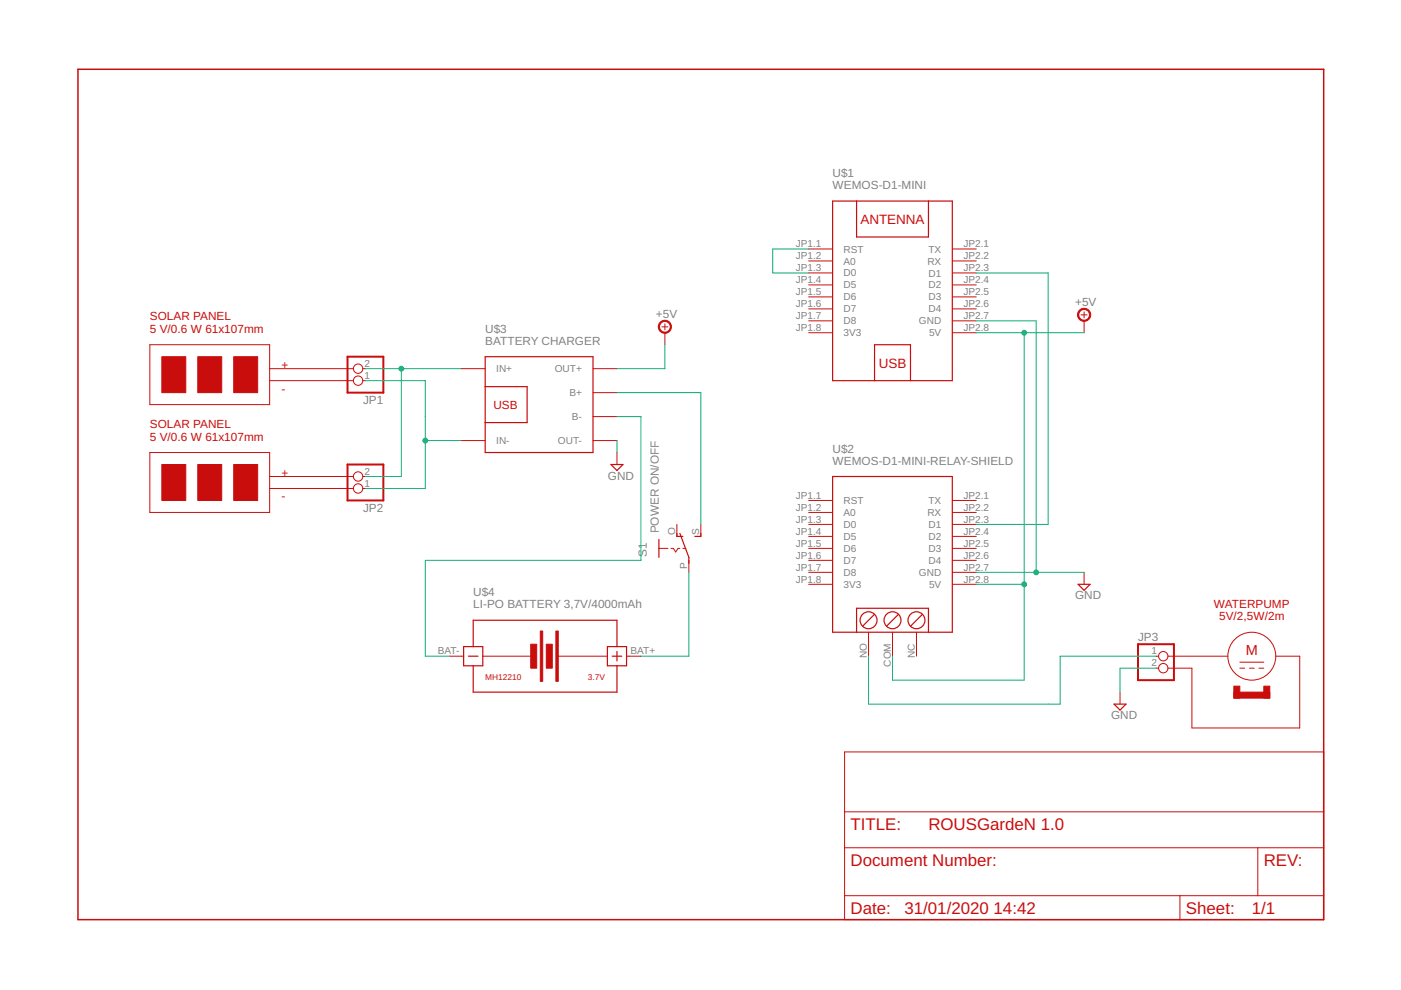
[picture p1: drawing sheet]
<svg xmlns="http://www.w3.org/2000/svg" width="297mm" height="210mm" viewBox="0 0 297 210" stroke-linecap="round" stroke-linejoin="round" font-family="sans-serif">
<g fill="none" stroke="#c90d0c" stroke-width=".21">
<path d="M171.4 52.8h5.1M171.4 55.3h5.1M171.4 57.9h5.1M201.9 52.8h5.1M201.9 55.3h5.1M201.9 57.9h5.1M31.8 73.1h25.4v12.7h-25.4zM57.2 78.2h17.8M76.9 78.2h.6M97.8 78.2h5.1M125.7 78.2h5.1M140.3 69.3h1.3"/>
<path d="M141 68.7v1.2M141 70.5v2.6M171.4 60.4h5.1M171.4 62.9h5.1M171.4 65.5h5.1M171.4 68h5.1M171.4 70.5h5.1M201.9 60.4h5.1M201.9 62.9h5.1M201.9 65.5h5.1M201.9 68h5.1M201.9 70.5h5.1"/>
<path d="M229.2 66.8h1.3M229.8 66.1v1.3M229.8 68v2.5M31.8 95.9h25.4v12.7h-25.4zM57.2 80.7h17.8M76.9 80.7h.6M97.8 93.4h5.1M125.7 93.4h5.1M125.7 83.2h5.1M125.7 88.3h5.1M130.8 95.9v2.6M57.2 101h17.8"/>
<path d="M57.2 103.6h17.8M76.9 101h.6M76.9 103.6h.6M139.7 116.3h1.9M142.2 116.3h.5l.6 .7 .5-.7h.3M143.5 111.2v2.5M144.8 116.3h.6M146 118.8v2.5M148.6 111.2v2.5M171.4 108.6h5.1M171.4 106.1h5.1M171.4 111.2h5.1"/>
<path d="M171.4 113.7h5.1M171.4 116.3h5.1M171.4 118.8h5.1M201.9 108.6h5.1M201.9 106.1h5.1M201.9 111.2h5.1M201.9 113.7h5.1M201.9 116.3h5.1M201.9 118.8h5.1M95.2 139.1h3.1M102.4 139.1h10.1M118.1 139.1h10.7"/>
<path d="M132.8 139.1h3.1M171.4 121.3h5.1M171.4 123.9h5.1M184.1 134v5.1M189.2 134v5.1M194.3 134v5.1M201.9 121.3h5.1M201.9 123.9h5.1M229.8 121.3v2.6M245.1 139.1h.6M247.6 139.1h12.7M270.5 139.1h5.1v15.2h-22.9v-12.6h-5.1"/>
<path d="M179.1 159.4h101.5v35.6h-101.5zM237.5 146.7v2.6M245.1 141.7h.6M262.9 140.4h5M262.9 141.7h1M264.9 141.7h1M266.9 141.7h1M179.1 179.7h101.5M179.1 172.1h101.5M266.7 179.7v10.2M179.1 189.9h101.5M250.2 189.9v5.1"/>
<circle cx="75.9" cy="78.2" r=".99"/>
<circle cx="75.9" cy="80.7" r=".99"/>
<circle cx="75.9" cy="101" r=".99"/>
<circle cx="75.9" cy="103.6" r=".99"/>
<circle cx="246.6" cy="139.1" r=".99"/>
<circle cx="265.4" cy="139.1" r="5.1"/>
<circle cx="246.6" cy="141.7" r=".99"/>
</g>
<g fill="#c90d0c" stroke="#c90d0c" stroke-width=".21">
<path d="M34.3 75.6h5.1v7.6h-5.1z"/>
<path d="M41.9 75.6h5.1v7.6h-5.1z"/>
<path d="M49.6 75.6h5v7.6h-5z"/>
<path d="M34.3 98.5h5.1v7.6h-5.1z"/>
<path d="M41.9 98.5h5.1v7.6h-5.1z"/>
<path d="M49.6 98.5h5v7.6h-5z"/>
<path d="M261.6 145.5h1.3v2.5h-1.3z"/>
<path d="M261.6 146.7h7.6v1.3h-7.6z"/>
<path d="M267.9 145.5h1.3v2.5h-1.3z"/>
<path d="M112.5 136.6h1.3v5.1h-1.3z"/>
<path d="M114.6 133.8h.5v10.7h-.5z"/>
<path d="M115.8 136.6h1.3v5.1h-1.3z"/>
<path d="M117.9 133.8h.5v10.7h-.5z"/>
</g>
<path d="M16.5 14.7h264.1v180.3h-264.1z" fill="none" stroke="#c90d0c" stroke-width=".32"/>
<g fill="none" stroke="#c90d0c" stroke-width=".25">
<path d="M176.5 42.6h25.4v38.1h-25.4zM181.6 42.6v7.6h15.2v-7.6M102.9 75.6h22.8v20.3h-22.8zM102.9 82h8.9v7.6h-8.9M129.5 98.5h2.6l-1.3 1.3zM185.4 80.7v-7.6h7.6v7.6M139.7 114.4v3.8M143.5 113.1v.6h1.3M144.1 113.1l1.9 5.1v1.2M148.6 113.1v.6h-1.3M176.5 101h25.4v33h-25.4zM98.3 137.1h4.1v4.1h-4.1z"/>
<path d="M99.3 139.1h2M100.3 137.1v-5.6h30.5v5.6M128.8 137.1h4v4.1h-4zM129.8 139.1h2M130.8 138.1v2M181.6 134v-5h15.2v5M185.4 130.2l-2.5 2.6M190.5 130.2l-2.5 2.6M195.6 130.2l-2.6 2.6M228.6 123.9h2.5l-1.3 1.3zM100.3 141.2v5.5h30.5v-5.5M236.2 149.3h2.5l-1.2 1.3z"/>
<circle cx="184.1" cy="131.5" r="1.8"/>
<circle cx="189.2" cy="131.5" r="1.8"/>
<circle cx="194.3" cy="131.5" r="1.8"/>
</g>
<path d="M73.7 75.6h7.6v7.6h-7.6zM73.7 98.5h7.6v7.6h-7.6zM241.3 136.6h7.6v7.6h-7.6z" fill="none" stroke="#c90d0c" stroke-width=".42"/>
<g fill="#c90d0c" stroke="#c90d0c" stroke-width=".21">
<path d="M140 68.3a1.4 1.4 0 0 1 2.2 .3 1.4 1.4 0 0 1-.8 2 1.4 1.4 0 0 1-1.8-1.3h.2a1.15 1.15 0 0 1 1.6-1.1 1.15 1.15 0 0 1 .3 1.9 1.15 1.15 0 0 1-1.8-.5l-.1-.3h-.2z" fill-rule="evenodd"/>
<path d="M228.8 65.8a1.4 1.4 0 0 1 2.3 .2 1.4 1.4 0 0 1-.9 2.1 1.4 1.4 0 0 1-1.7-1.3h.2a1.15 1.15 0 0 1 1.6-1.1 1.15 1.15 0 0 1 .3 1.9 1.15 1.15 0 0 1-1.9-.6v-.2h-.2z" fill-rule="evenodd"/>
</g>
<g fill="none" stroke="#0dab76" stroke-width=".21">
<path d="M171.4 52.8h-7.6v5.1h7.6M207 57.9h15.2v53.3h-15.2M77.5 78.2h20.3M85.1 78.2v22.8h-7.6M141 73.1v5.1h-10.2M207 70.5h22.8M207 68h12.7v53.3M217.1 70.5v73.7h-27.9v-5.1M77.5 80.7h12.7v22.9h-12.7M90.2 93.4h7.6M130.8 88.3h5.1v30.5h-45.7v20.3h5M130.8 83.2h17.8v28"/>
<path d="M130.8 93.4v2.5M146 121.3v17.8h-10.1M184.1 139.1v10.2h40.7v-10.2h20.3M207 123.9h10.1M207 121.3h22.8M245.1 141.7h-7.6v5"/>
</g>
<g fill="#0dab76" stroke="#0dab76" stroke-width=".21">
<circle cx="85.1" cy="78.2" r=".51"/>
<circle cx="90.2" cy="93.4" r=".51"/>
<circle cx="217.1" cy="70.5" r=".51"/>
<circle cx="217.1" cy="123.9" r=".51"/>
<circle cx="219.7" cy="121.3" r=".51"/>
</g>
<g font-size="3.6" fill="#c90d0c">
<text x="180.3" y="175.9">TITLE:</text>
<text x="196.8" y="175.9">ROUSGardeN 1.0</text>
<text x="180.3" y="183.6">Document Number:</text>
<text x="267.9" y="183.6">REV:</text>
<text x="180.3" y="193.7">Date:</text>
<text x="191.8" y="193.7">31/01/2020</text>
<text x="210.7" y="193.7">14:42</text>
<text x="251.4" y="193.7">Sheet:</text>
<text x="265.4" y="193.7">1/1</text>
</g>
<text font-size="3.1" fill="#c90d0c" x="264.1" y="138.9">M</text>
<g font-size="2.9" fill="#c90d0c">
<text x="182.4" y="47.5">ANTENNA</text>
<text x="186.3" y="77.9">USB</text>
</g>
<g font-size="2.5" fill="#808080">
<text x="176.5" y="40.1">WEMOS-D1-MINI</text>
<text x="176.5" y="37.5">U$1</text>
<text x="227.9" y="64.8">+5V</text>
<text x="102.9" y="70.6">U$3</text>
<text x="139.1" y="67.4">+5V</text>
<text x="102.9" y="73.1">BATTERY CHARGER</text>
<text x="77" y="85.7">JP1</text>
<text x="176.5" y="96">U$2</text>
<text x="128.9" y="101.7">GND</text>
<text x="176.5" y="98.5">WEMOS-D1-MINI-RELAY-SHIELD</text>
<text x="77" y="108.5">JP2</text>
<text x="139.7" y="113.1" transform="rotate(-90 139.7 113.1)">POWER ON/OFF</text>
<text x="137.2" y="118.2" transform="rotate(-90 137.2 118.2)">S1</text>
<text x="100.3" y="129">LI-PO BATTERY 3,7V/4000mAh</text>
<text x="100.3" y="126.4">U$4</text>
<text x="227.9" y="127.1">GND</text>
<text x="241.3" y="135.9">JP3</text>
<text x="235.6" y="152.5">GND</text>
</g>
<g font-size="2.5" fill="#c90d0c">
<text x="31.8" y="67.9">SOLAR PANEL</text>
<text x="31.8" y="70.6">5 V/0.6 W 61x107mm</text>
<text x="59.7" y="78.2">+</text>
<text x="59.7" y="83.3">-</text>
<text x="104.6" y="86.7">USB</text>
<text x="31.8" y="90.7">SOLAR PANEL</text>
<text x="31.8" y="93.4">5 V/0.6 W 61x107mm</text>
<text x="59.7" y="101">+</text>
<text x="59.7" y="106.1">-</text>
<text x="257.4" y="128.8">WATERPUMP</text>
<text x="258.5" y="131.5">5V/2,5W/2m</text>
</g>
<g font-size="2.1" fill="#808080">
<text x="168.7" y="52.4">JP1.1</text>
<text x="178.9" y="53.5">RST</text>
<text x="196.9" y="53.5">TX</text>
<text x="204.3" y="52.4">JP2.1</text>
<text x="168.7" y="55">JP1.2</text>
<text x="168.7" y="57.5">JP1.3</text>
<text x="178.9" y="56.1">A0</text>
<text x="178.9" y="58.6">D0</text>
<text x="196.6" y="56.1">RX</text>
<text x="196.9" y="58.6">D1</text>
<text x="204.3" y="55">JP2.2</text>
<text x="204.3" y="57.5">JP2.3</text>
<text x="168.7" y="60">JP1.4</text>
<text x="168.7" y="62.6">JP1.5</text>
<text x="168.7" y="65.1">JP1.6</text>
<text x="178.9" y="61.2">D5</text>
<text x="178.9" y="63.7">D6</text>
<text x="196.9" y="61.2">D2</text>
<text x="196.9" y="63.7">D3</text>
<text x="204.3" y="60">JP2.4</text>
<text x="204.3" y="62.6">JP2.5</text>
<text x="204.3" y="65.1">JP2.6</text>
<text x="168.7" y="67.7">JP1.7</text>
<text x="168.7" y="70.2">JP1.8</text>
<text x="178.9" y="66.2">D7</text>
<text x="178.9" y="68.8">D8</text>
<text x="178.9" y="71.3">3V3</text>
<text x="194.8" y="68.8">GND</text>
<text x="196.9" y="66.2">D4</text>
<text x="197" y="71.3">5V</text>
<text x="204.3" y="67.7">JP2.7</text>
<text x="204.3" y="70.2">JP2.8</text>
<text x="77.3" y="77.8">2</text>
<text x="77.3" y="80.4">1</text>
<text x="105.2" y="78.9">IN+</text>
<text x="117.6" y="78.9">OUT+</text>
<text x="120.7" y="84">B+</text>
<text x="121.3" y="89.1">B-</text>
<text x="105.2" y="94.2">IN-</text>
<text x="118.3" y="94.2">OUT-</text>
<text x="77.3" y="100.7">2</text>
<text x="77.3" y="103.2">1</text>
<text x="168.7" y="105.8">JP1.1</text>
<text x="178.9" y="106.9">RST</text>
<text x="196.9" y="106.9">TX</text>
<text x="204.3" y="105.8">JP2.1</text>
<text x="143.2" y="113.4" transform="rotate(-90 143.2 113.4)">O</text>
<text x="148.2" y="113.4" transform="rotate(-90 148.2 113.4)">S</text>
<text x="168.7" y="108.3">JP1.2</text>
<text x="168.7" y="110.8">JP1.3</text>
<text x="168.7" y="113.4">JP1.4</text>
<text x="178.9" y="109.4">A0</text>
<text x="178.9" y="112">D0</text>
<text x="196.6" y="109.4">RX</text>
<text x="196.9" y="112">D1</text>
<text x="204.3" y="108.3">JP2.2</text>
<text x="204.3" y="110.8">JP2.3</text>
<text x="204.3" y="113.4">JP2.4</text>
<text x="168.7" y="115.9">JP1.5</text>
<text x="168.7" y="118.5">JP1.6</text>
<text x="178.9" y="114.5">D5</text>
<text x="178.9" y="117">D6</text>
<text x="178.9" y="119.6">D7</text>
<text x="196.9" y="114.5">D2</text>
<text x="196.9" y="117">D3</text>
<text x="196.9" y="119.6">D4</text>
<text x="204.3" y="115.9">JP2.5</text>
<text x="204.3" y="118.5">JP2.6</text>
<text x="145.7" y="120.6" transform="rotate(-90 145.7 120.6)">P</text>
<text x="168.7" y="121">JP1.7</text>
<text x="168.7" y="123.5">JP1.8</text>
<text x="178.9" y="122.1">D8</text>
<text x="178.9" y="124.6">3V3</text>
<text x="194.8" y="122.1">GND</text>
<text x="197" y="124.6">5V</text>
<text x="204.3" y="121">JP2.7</text>
<text x="204.3" y="123.5">JP2.8</text>
<text x="92.8" y="138.8">BAT-</text>
<text x="133.7" y="138.8">BAT+</text>
<text x="183.8" y="139.6" transform="rotate(-90 183.8 139.6)">NO</text>
<text x="188.9" y="141.4" transform="rotate(-90 188.9 141.4)">COM</text>
<text x="193.9" y="139.5" transform="rotate(-90 193.9 139.5)">NC</text>
<text x="244.1" y="138.8">1</text>
<text x="244.1" y="141.3">2</text>
</g>
<g font-size="1.8" fill="#c90d0c">
<text x="102.9" y="144.2">MH12210</text>
<text x="124.6" y="144.2">3.7V</text>
</g>
</svg>
